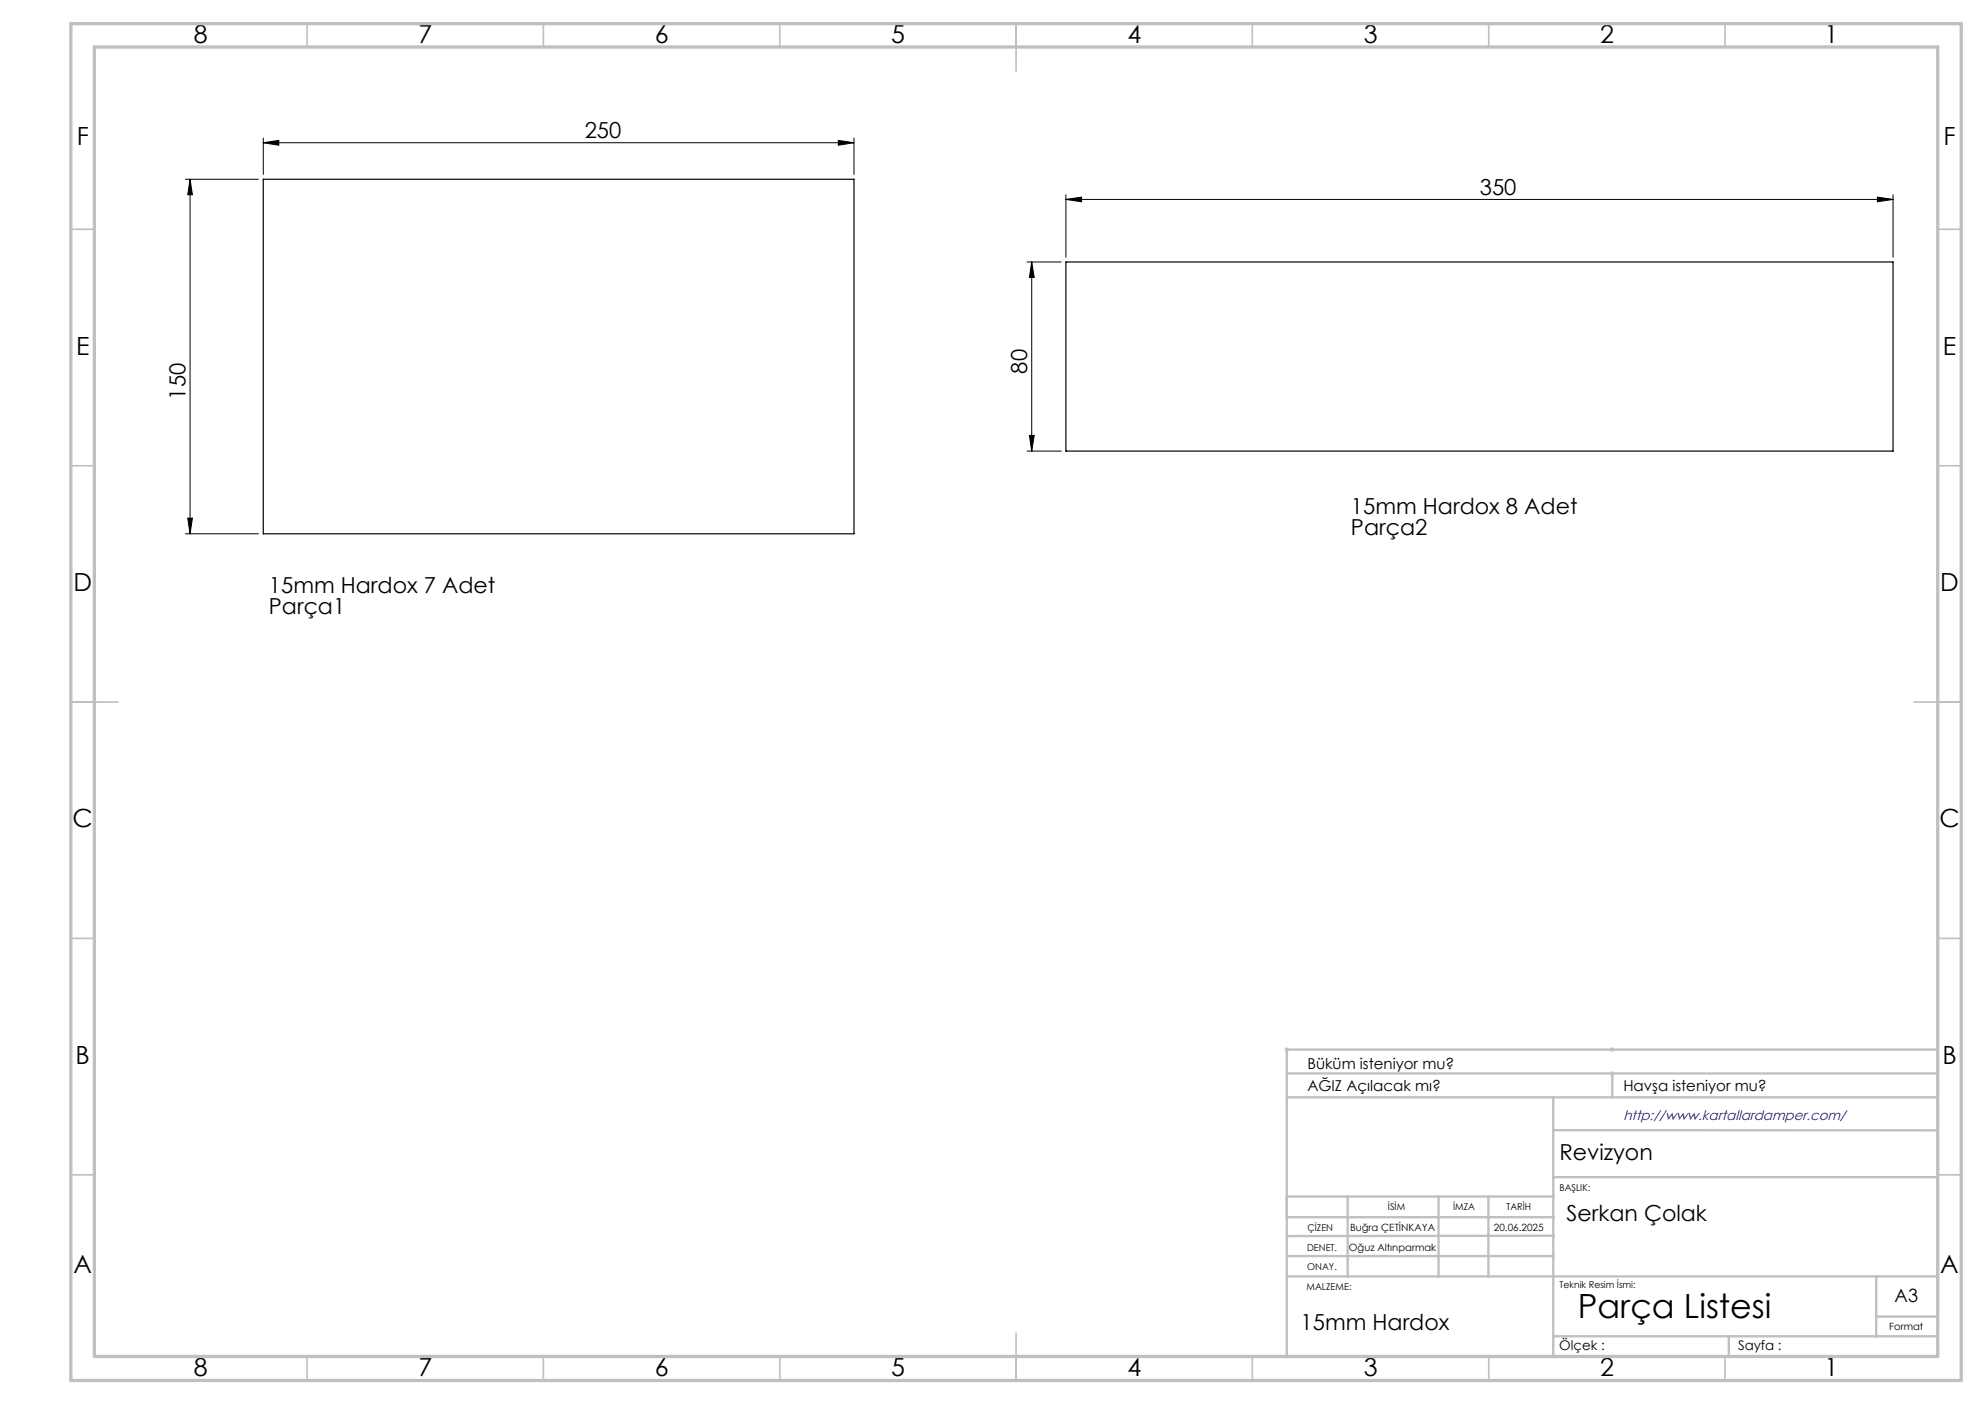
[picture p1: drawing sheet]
<svg xmlns="http://www.w3.org/2000/svg" width="420mm" height="297mm" viewBox="0 0 420 297" stroke-linecap="round" stroke-linejoin="round" font-family="sans-serif">
<path d="M271.8 222h1M271.9 221.7l.7 .7M272.3 221.5v1M272.6 221.7l-.7 .7M340.6 227.1h1M340.6 222h1M340.8 226.7l.7 .7M340.8 221.7l.7 .7M341.1 221.5v1M341.1 226.6v1M341.5 226.7l-.7 .7M341.5 221.7l-.7 .7" fill="none" stroke="#c0c0c0" stroke-width=".21"/>
<g fill="none" stroke="#000" stroke-width=".21">
<path d="M39.2 37.9h15.5M40.2 37.9l.5 3.3h-1zM40.2 37.9v75M55.7 30.2l3.3-.5v1zM55.7 29.2v7.7M55.7 30.2h125M177.4 29.7l3.3 .5-3.3 .5zM180.7 29.2v7.7M217.3 55.4h7.2M218.3 55.4v40M218.3 55.4l.5 3.3h-1zM225.5 42.2l3.3-.5v1z"/>
<path d="M225.5 41.2v13.2M225.5 42.2h175M397.2 41.7l3.3 .5-3.3 .5zM400.5 41.2v13.2M217.3 95.4h7.2M217.8 92.1h1l-.5 3.3zM39.2 112.9h15.5M39.7 109.6h1l-.5 3.3z"/>
</g>
<g fill="none" stroke="#c0c0c0" stroke-width=".35">
<path d="M65 5v5M115 5v5M165 5v5M215 5v10M265 5v5M315 5v5M365 5v5M15 48.5h5M410 48.5h5M15 98.5h5M410 98.5h5M15 148.5h10"/>
<path d="M405 148.5h10M15 198.5h5M410 198.5h5M15 248.5h5M410 248.5h5M65 287v5M115 287v5M165 287v5M215 282v10M265 287v5M315 287v5M365 287v5"/>
</g>
<g fill="none" stroke="#c0c0c0" stroke-width=".5">
<path d="M272.3 232.1h137.7M272.3 227.1h137.7M328.6 239.1h81.4M328.6 232.1v54.9M341.1 227.1v5M410 222h-137.7v64.9M272.3 253.1h56.4M272.3 257.5h56.5M285.2 253.1v16.9M304.4 253.1v16.9M314.9 253.1v16.9M328.6 249h81.4"/>
<path d="M272.3 265.7h56.5M272.3 270h137.7M328.8 261.4l-56.5 .1M397 270v12.8M397 278.5h13M328.6 282.7h81.4M365.8 282.8v4.2"/>
</g>
<path d="M15 5h400v287h-400zM20 9.9h390v277h-390z" fill="none" stroke="#c0c0c0" stroke-width=".7"/>
<g fill="#000">
<path d="M40.2 37.9l.5 3.3h-1zM39.7 109.6h1l-.5 3.3zM218.3 55.4l.5 3.3h-1zM217.8 92.1h1l-.5 3.3z"/>
<path d="M55.7 30.2l3.3-.5v1zM177.4 29.7l3.3 .5-3.3 .5zM225.5 42.2l3.3-.5v1zM397.2 41.7l3.3 .5-3.3 .5z"/>
</g>
<path d="M55.7 37.9h125v75h-125zM225.5 55.4h175v40h-175z" fill="none" stroke="#000" stroke-width=".25"/>
<text font-size="7.1" x="333.8" y="278.7">Parça Listesi</text>
<g font-size="5.3">
<text x="41" y="9">8</text>
<text x="88.5" y="9">7</text>
<text x="138.5" y="9">6</text>
<text x="188.5" y="9">5</text>
<text x="238.5" y="9">4</text>
<text x="288.5" y="9">3</text>
<text x="338.5" y="9">2</text>
<text x="386" y="9">1</text>
<text x="16.2" y="30.7">F</text>
<text x="411.2" y="30.7">F</text>
<text x="16.1" y="75">E</text>
<text x="411.1" y="75">E</text>
<text x="15.5" y="125">D</text>
<text x="410.5" y="125">D</text>
<text x="15.4" y="175">C</text>
<text x="410.4" y="175">C</text>
<text x="16" y="225">B</text>
<text x="411" y="225">B</text>
<text x="15.5" y="269.2">A</text>
<text x="410.5" y="269.2">A</text>
<text x="41" y="291">8</text>
<text x="88.5" y="291">7</text>
<text x="138.5" y="291">6</text>
<text x="188.5" y="291">5</text>
<text x="238.5" y="291">4</text>
<text x="288.5" y="291">3</text>
<text x="338.5" y="291">2</text>
<text x="386" y="291">1</text>
</g>
<g font-size="4.7">
<text x="123.7" y="29.2">250</text>
<text x="313.1" y="41.2">350</text>
<text x="217.3" y="79" transform="rotate(-90 217.3 79)">80</text>
<text x="39.2" y="84.5" transform="rotate(-90 39.2 84.5)">150</text>
<text x="285.8" y="108.7">15mm Hardox 8 Adet</text>
<text x="285.8" y="113.2">Parça2</text>
<text x="56.9" y="125.3">15mm Hardox 7 Adet</text>
<text x="56.9" y="129.9">Parça1</text>
<text x="330" y="245.3">Revizyon</text>
<text x="331.4" y="258.2">Serkan Çolak</text>
<text x="275.2" y="281.4">15mm Hardox</text>
</g>
<text font-size="3.9" x="400.9" y="275.5">A3</text>
<g font-size="3.2">
<text x="276.6" y="226">Büküm isteniyor mu?</text>
<text x="276.6" y="230.9">AĞIZ Açılacak mı?</text>
<text x="343.5" y="230.9">Havşa isteniyor mu?</text>
</g>
<text font-size="2.9" fill="#00f" x="343.5" y="236.9">http://www.kartallardamper.com/</text>
<g font-size="2.8">
<text x="329.9" y="285.5">Ölçek :</text>
<text x="367.8" y="285.5">Sayfa :</text>
</g>
<g font-size="2.1">
<text x="285.6" y="260.3">Buğra ÇETİNKAYA</text>
<text x="316.1" y="260.3">20.06.2025</text>
<text x="285.4" y="264.6">Oğuz Altınparmak</text>
<text x="399.8" y="281.3">Format</text>
</g>
<g font-size="2">
<text x="330" y="251.9">BAŞLIK:</text>
<text x="293.7" y="255.9">İSİM</text>
<text x="307.5" y="255.9">İMZA</text>
<text x="318.7" y="255.9">TARİH</text>
<text x="276.6" y="260.3">ÇİZEN</text>
<text x="276.6" y="264.6">DENET.</text>
<text x="276.6" y="268.7">ONAY.</text>
<text x="276.4" y="272.9">MALZEME:</text>
<text x="330" y="272.5">Teknik Resim İsmi:</text>
</g>
</svg>
